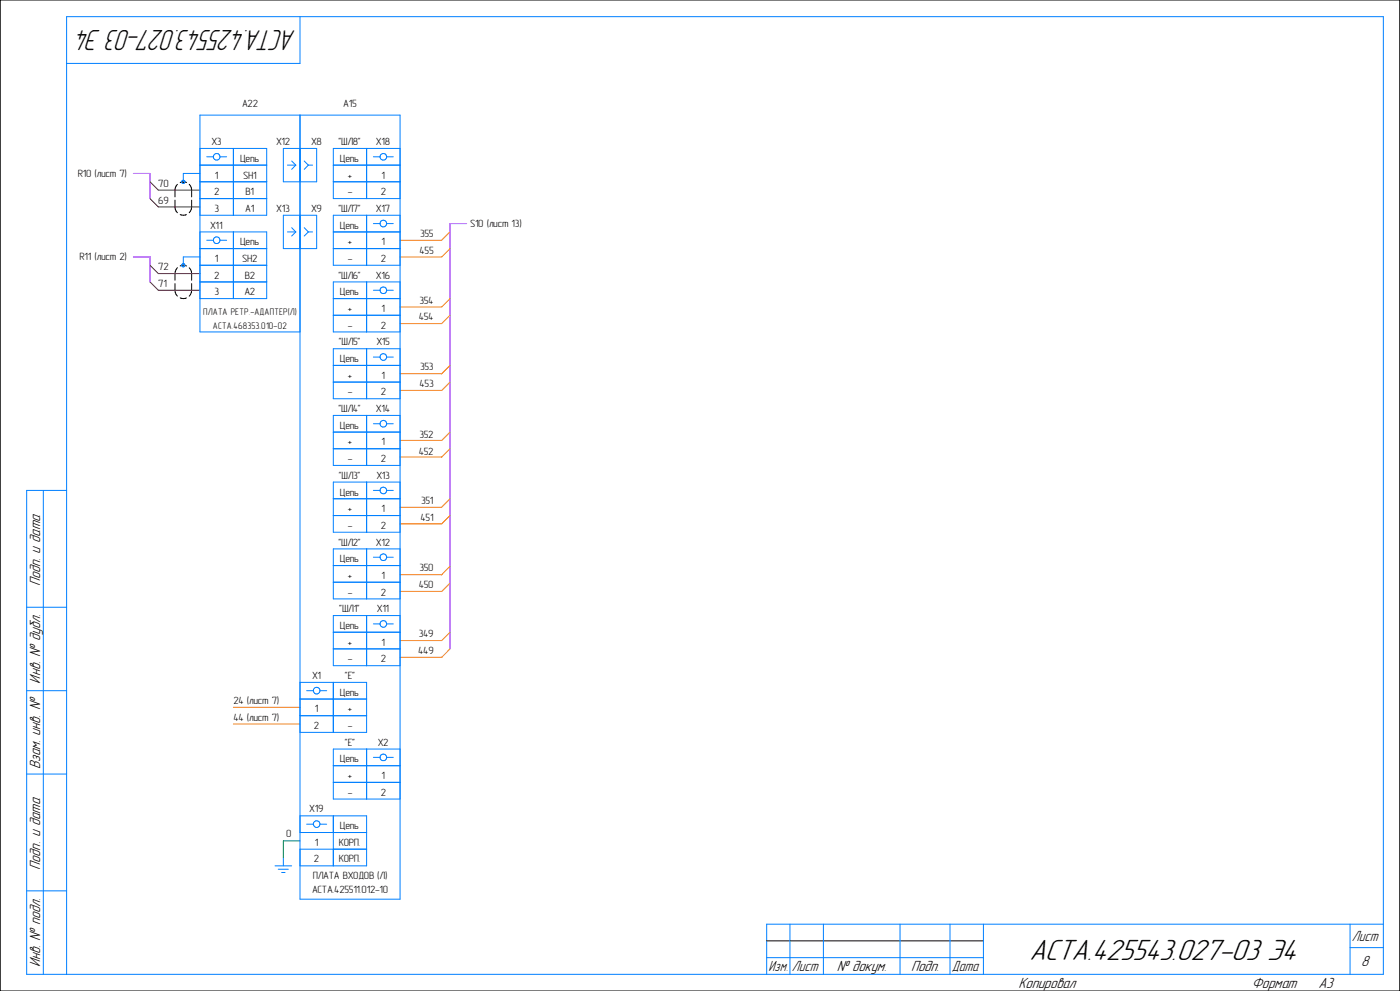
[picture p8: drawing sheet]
<svg xmlns="http://www.w3.org/2000/svg" width="420mm" height="297mm" viewBox="0 0 420 297" stroke-linecap="round" stroke-linejoin="round" font-family="sans-serif">
<g fill="none" stroke="#000" stroke-width=".3">
<path d="M-.1 0h420.1M0 0v297M420 0v297M52.5 60a3.9 3.9 0 0 0 .7 3.8M53.2 55.2a4.1 4.1 0 0 0-.7 3.8M54.1 54.7l.9-.2 1 .2M56.8 55.2a3.9 3.9 0 0 1 .7 3.8M57.5 60a4.1 4.1 0 0 1-.7 3.8M54.1 64.3l.9 .2 .9-.2M54.1 79.7l.9-.2 1 .2M52.5 85a3.9 3.9 0 0 0 .7 3.7M53.2 80.2a4.2 4.2 0 0 0-.7 3.8"/>
<path d="M54.1 89.3l.9 .2 .9-.2M56.8 80.3a3.9 3.9 0 0 1 .7 3.7M57.5 85a4.2 4.2 0 0 1-.7 3.8M-.1 297h420.1M230 282h65"/>
</g>
<path d="M54.5 54h1v1h-1zM54.5 79h1v1h-1z" fill="#000"/>
<g fill="none" stroke="#0080ff" stroke-width=".3">
<path d="M90 5v14h-70M90 34.5v235h30v-235h-60v65h30M60 52h-5v2.5M60 54.5h20M60 44.5h20v20h-20M60 49.5h20M60 59.5h20M62 47h2M66 47h2M70 44.5v20M85 44.5h10v10h-10zM86.2 49.5h2.5"/>
<path d="M87.5 48.3l1.2 1.2M88.7 49.5l-1.2 1.3M91.3 48.3l1.2 1.2M92.5 49.5h1.3M92.5 49.5l-1.2 1.3M100 54.5h20M100 49.5h20M110 44.5v15M112 47h2M116 47h2M120 44.5h-20v15h20M60 77h-5v2.5"/>
<path d="M60 74.5h20M60 69.5h20v20h-20M60 79.5h20M62 72h2M66 72h2M70 69.5v20M85 64.5h10v10h-10zM86.2 69.5h2.5M87.5 68.2l1.2 1.3M88.7 69.5l-1.2 1.2M91.3 68.2l1.2 1.3M92.5 69.5h1.3"/>
<path d="M92.5 69.5l-1.2 1.2M100 74.5h20M100 69.5h20M110 64.5v15M112 67h2M116 67h2M120 64.5h-20v15h20M60 84.5h20M100 89.5h20M100 94.5h20M110 84.5v15M112 87h2"/>
<path d="M116 87h2M120 84.5h-20v15h20M100 109.5h20M100 114.5h20M110 104.5v15M112 107h2M116 107h2M120 104.5h-20v15h20M100 129.5h20M100 134.5h20M110 124.5v15M112 127h2"/>
<path d="M116 127h2M120 124.5h-20v15h20M13 147v145M20 147h-12v145h407v-287h-395v287M100 149.5h20M100 154.5h20M110 144.5v15M112 147h2M116 147h2M120 144.5h-20v15h20M100 169.5h20M100 174.5h20"/>
<path d="M110 164.5v15M112 167h2M116 167h2M120 164.5h-20v15h20M8 182h12M100 189.5h20M100 194.5h20M110 184.5v15M112 187h2M116 187h2M120 184.5h-20v15h20M8 207h12"/>
<path d="M90 204.5h20v15h-20M90 214.5h20M90 209.5h20M92 207h2M96 207h2M100 204.5v15M8 232h12M100 229.5h20M100 234.5h20M110 224.5v15M112 227h2M116 227h2"/>
<path d="M120 224.5h-20v15h20M82.5 259.5h5M85 257v2.5M90 244.5h20v15h-20M90 254.5h20M90 249.5h20M92 247h2M96 247h2M100 244.5v15M8 267h12M83.5 260.5h3M84.5 261.5h1"/>
<path d="M237 277v15M247 277v15M270 277v15M285 277v15M295 277v15M405 277v15M415 277h-185v15M230 287h65M405 284h10"/>
<circle cx="55" cy="54.5" r=".5"/>
<circle cx="65" cy="47" r=".99"/>
<circle cx="115" cy="47" r=".99"/>
<circle cx="55" cy="79.5" r=".51"/>
<circle cx="65" cy="72" r="1"/>
<circle cx="115" cy="67" r="1"/>
<circle cx="115" cy="87" r="1"/>
<circle cx="115" cy="107" r="1"/>
<circle cx="115" cy="127" r="1"/>
<circle cx="115" cy="147" r="1"/>
<circle cx="115" cy="167" r="1"/>
<circle cx="115" cy="187" r="1"/>
<circle cx="95" cy="207" r="1.01"/>
<circle cx="115" cy="227" r=".99"/>
<circle cx="95" cy="247" r="1"/>
</g>
<path d="M40 52h5v7.5M40 77h5v7.5M140 67h-5v127.5" fill="none" stroke="#8000ff" stroke-width=".3"/>
<path d="M45 54.5l2.5 2.5h12.5M45 59.5l2.5 2.5h12.5M45 79.5l2.5 2.5h12.5M45 84.5l2.5 2.5h12.5" fill="none" stroke="#800040" stroke-width=".3"/>
<path d="M90 252h-5v5" fill="none" stroke="#008040" stroke-width=".3"/>
<path d="M70 212h20" fill="none" stroke="#f00" stroke-width=".3"/>
<g fill="none" stroke="#ff8000" stroke-width=".3">
<path d="M135 69.5l-2.5 2.5h-12.5M135 74.5l-2.5 2.5h-12.5M135 89.5l-2.5 2.5h-12.5M135 94.5l-2.5 2.5h-12.5M135 109.5l-2.5 2.5h-12.5M135 114.5l-2.5 2.5h-12.5M135 129.5l-2.5 2.5h-12.5M135 134.5l-2.5 2.5h-12.5M135 149.5l-2.5 2.5h-12.5M135 154.5l-2.5 2.5h-12.5M135 169.7l-2.5 2.6h-12.5M135 174.8l-2.5 2.4h-12.5"/>
<path d="M135 189.5l-2.5 2.5h-12.5M135 194.5l-2.5 2.5h-12.5M70 217h20"/>
</g>
<text font-size="9.4" x="308.8" y="287.7">АСТА.425543.027-03 Э4</text>
<text font-size="9.2" x="88.8" y="8.8" transform="rotate(-180 88.8 8.8)">АСТА.425543.027-03 Э4</text>
<g font-size="4.7">
<text x="12.1" y="175.7" transform="rotate(-90 12.1 175.7)">Подп. и дата</text>
<text x="12.1" y="204.9" transform="rotate(-90 12.1 204.9)">Инв. № дубл.</text>
<text x="12.1" y="230.6" transform="rotate(-90 12.1 230.6)">Взам. инв. №</text>
<text x="12.1" y="260.7" transform="rotate(-90 12.1 260.7)">Подп. и дата</text>
<text x="12.1" y="289.9" transform="rotate(-90 12.1 289.9)">Инв. № подл.</text>
<text x="251" y="291.1">№ докум.</text>
<text x="273.3" y="291.1">Подп.</text>
<text x="408.3" y="289.6">8</text>
<text x="305.5" y="296.1">Копировал</text>
<text x="375.5" y="296.1">Формат</text>
<text x="395.5" y="296.1">A3</text>
</g>
<g font-size="4.6">
<text x="405.6" y="282.1">Лист</text>
<text x="230.6" y="291.1">Изм.</text>
<text x="237.6" y="291.1">Лист</text>
<text x="285.6" y="291.1">Дата</text>
</g>
<g font-size="3.1">
<text x="72.6" y="32">А22</text>
<text x="103" y="32">А15</text>
<text x="63.4" y="43.5">X3</text>
<text x="82.8" y="43.5">X12</text>
<text x="93.3" y="43.5">X8</text>
<text x="101.5" y="43.5">&quot;ШЛ8&quot;</text>
<text x="112.8" y="43.5">X18</text>
<text x="23.3" y="53">R10 (лист 7)</text>
<text x="64.5" y="53.5">1</text>
<text x="72" y="48.5">Цепь</text>
<text x="72.9" y="53.5">SH1</text>
<text x="102" y="48.5">Цепь</text>
<text x="104.4" y="53.5">+</text>
<text x="114.5" y="53.5">1</text>
<text x="47.5" y="56">70</text>
<text x="64.2" y="58.5">2</text>
<text x="73.7" y="58.5">B1</text>
<text x="104.3" y="58.5">-</text>
<text x="114.2" y="58.5">2</text>
<text x="47.5" y="61">69</text>
<text x="64.3" y="63.5">3</text>
<text x="73.6" y="63.5">A1</text>
<text x="82.9" y="63.5">X13</text>
<text x="93.3" y="63.5">X9</text>
<text x="101.5" y="63.5">&quot;ШЛ7&quot;</text>
<text x="112.8" y="63.5">X17</text>
<text x="63" y="68.5">X11</text>
<text x="102" y="68.5">Цепь</text>
<text x="126" y="71">355</text>
<text x="141" y="68">S10 (лист 13)</text>
<text x="72" y="73.5">Цепь</text>
<text x="104.4" y="73.5">+</text>
<text x="114.5" y="73.5">1</text>
<text x="125.8" y="76">455</text>
<text x="23.8" y="78">R11 (лист 2)</text>
<text x="47.5" y="81">72</text>
<text x="64.2" y="83.5">2</text>
<text x="64.5" y="78.5">1</text>
<text x="72.6" y="78.5">SH2</text>
<text x="73.4" y="83.5">B2</text>
<text x="101.5" y="83.5">&quot;ШЛ6&quot;</text>
<text x="104.3" y="78.5">-</text>
<text x="112.8" y="83.5">X16</text>
<text x="114.2" y="78.5">2</text>
<text x="47.5" y="86">71</text>
<text x="64.3" y="88.5">3</text>
<text x="73.3" y="88.5">A2</text>
<text x="102" y="88.5">Цепь</text>
<text x="104.4" y="93.5">+</text>
<text x="114.5" y="93.5">1</text>
<text x="125.8" y="91">354</text>
<text x="104.3" y="98.5">-</text>
<text x="114.2" y="98.5">2</text>
<text x="125.6" y="96">454</text>
<text x="101.6" y="103.5">&quot;ШЛ5&quot;</text>
<text x="112.9" y="103.5">X15</text>
<text x="102" y="108.5">Цепь</text>
<text x="104.4" y="113.5">+</text>
<text x="114.5" y="113.5">1</text>
<text x="126" y="111">353</text>
<text x="104.3" y="118.5">-</text>
<text x="114.2" y="118.5">2</text>
<text x="125.8" y="116">453</text>
<text x="101.5" y="123.5">&quot;ШЛ4&quot;</text>
<text x="112.8" y="123.5">X14</text>
<text x="102" y="128.5">Цепь</text>
<text x="125.8" y="131.2">352</text>
<text x="104.4" y="133.5">+</text>
<text x="114.5" y="133.5">1</text>
<text x="125.6" y="136.2">452</text>
<text x="101.6" y="143.5">&quot;ШЛ3&quot;</text>
<text x="104.3" y="138.5">-</text>
<text x="112.9" y="143.5">X13</text>
<text x="114.2" y="138.5">2</text>
<text x="102" y="148.5">Цепь</text>
<text x="104.4" y="153.5">+</text>
<text x="114.5" y="153.5">1</text>
<text x="126.2" y="156">451</text>
<text x="126.4" y="151">351</text>
<text x="104.3" y="158.5">-</text>
<text x="114.2" y="158.5">2</text>
<text x="101.5" y="163.5">&quot;ШЛ2&quot;</text>
<text x="112.8" y="163.5">X12</text>
<text x="102" y="168.5">Цепь</text>
<text x="104.4" y="173.5">+</text>
<text x="114.5" y="173.5">1</text>
<text x="125.8" y="171.2">350</text>
<text x="104.3" y="178.5">-</text>
<text x="114.2" y="178.5">2</text>
<text x="125.6" y="176.2">450</text>
<text x="101.8" y="183.5">&quot;ШЛ1&quot;</text>
<text x="113" y="183.5">X11</text>
<text x="102" y="188.5">Цепь</text>
<text x="125.6" y="191">349</text>
<text x="104.4" y="193.5">+</text>
<text x="114.5" y="193.5">1</text>
<text x="125.4" y="196">449</text>
<text x="93.6" y="203.5">X1</text>
<text x="103.5" y="203.5">&quot;Е&quot;</text>
<text x="104.3" y="198.5">-</text>
<text x="114.2" y="198.5">2</text>
<text x="102" y="208.5">Цепь</text>
<text x="70" y="211">24 (лист 7)</text>
<text x="70" y="216">44 (лист 7)</text>
<text x="94.5" y="213.5">1</text>
<text x="104.4" y="213.5">+</text>
<text x="94.2" y="218.5">2</text>
<text x="104.3" y="218.5">-</text>
<text x="103.5" y="223.5">&quot;Е&quot;</text>
<text x="113.3" y="223.5">X2</text>
<text x="102" y="228.5">Цепь</text>
<text x="104.4" y="233.5">+</text>
<text x="114.5" y="233.5">1</text>
<text x="104.3" y="238.5">-</text>
<text x="114.2" y="238.5">2</text>
<text x="92.8" y="243.5">X19</text>
<text x="85.9" y="251">0</text>
<text x="102" y="248.5">Цепь</text>
<text x="94.5" y="253.5">1</text>
<text x="101.6" y="253.5">КОРП.</text>
<text x="93.8" y="263.5">ПЛАТА ВХОДОВ (Л)</text>
<text x="94.2" y="258.5">2</text>
<text x="101.6" y="258.5">КОРП.</text>
<text x="93.6" y="267.5">АСТА.425511.012-10</text>
</g>
<g font-size="2.9">
<text x="61" y="94.5">ПЛАТА РЕТР.-АДАПТЕР(Л)</text>
<text x="63.9" y="98.5">АСТА.468353.010-02</text>
</g>
</svg>
